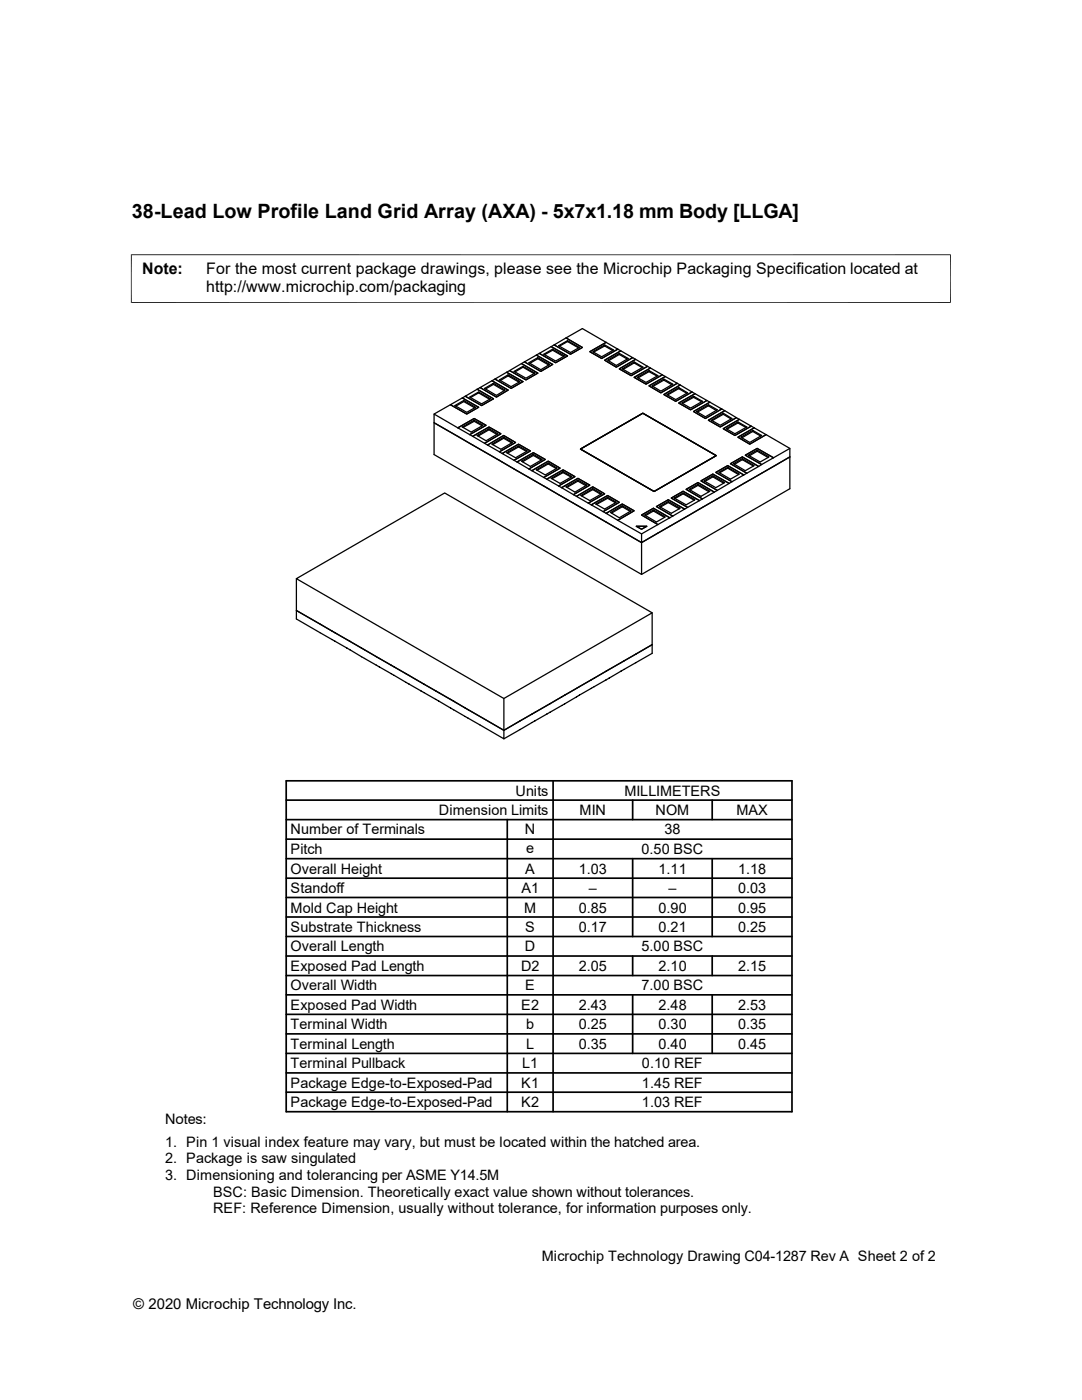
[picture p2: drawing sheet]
<svg xmlns="http://www.w3.org/2000/svg" width="216mm" height="279mm" viewBox="0 0 216 279" stroke-linecap="round" stroke-linejoin="round" font-family="sans-serif">
<g fill="none" stroke="#000" stroke-width=".25">
<path d="M92.5 79.9l2.4 1.4-1.8 1-2.3-1.4 1.7-1v.2M92.8 79.1l2.4-1.4 3.3 1.9-2.4 1.3zM93.9 79.3l1.6-.9 2.2 1.3M95.5 78.2l2.4 1.4-1.8 1-2.4-1.4 1.8-1v.2M95.8 77.3l2.4-1.3 3.2 1.9-2.3 1.3zM96.9 77.6l1.6-.9 2.1 1.3M98.5 76.5l2.3 1.4-1.7 1-2.4-1.4 1.8-1v.2M98.8 75.6l2.3-1.3 3.3 1.9-2.4 1.3zM99.8 75.9l1.6-.9 2.2 1.3M101.4 74.8l2.4 1.4-1.8 1-2.3-1.4 1.7-1v.2M101.7 74l2.4-1.4 3.2 1.9-2.4 1.3zM102.8 74.2l1.6-.9 2.2 1.2"/>
<path d="M104.4 73.1l2.3 1.4-1.8 1-2.3-1.4 1.8-1v.2M104.6 72.2l2.4-1.3 3.3 1.8-2.4 1.4zM105.7 72.5l1.6-.9 2.2 1.3M107.3 71.4l2.4 1.3-1.8 1.1-2.4-1.4 1.8-1v.2M107.6 70.5l2.4-1.3 3.2 1.8-2.3 1.4zM108.7 70.8l1.6-.9 2.2 1.3M110.3 69.7l2.3 1.3-1.7 1.1-2.4-1.4 1.8-1v.2M110.6 68.8l2.3-1.4 3.3 1.9-2.4 1.4zM111.6 69.1l1.6-.9 2.2 1.2M113.2 68l2.4 1.3-1.8 1.1-2.3-1.4 1.7-1v.2M117.7 70.2l3.2-1.9 2.4 1.4-3.2 1.8zM120.6 71.9l3.3-1.9 2.3 1.4-3.2 1.9z"/>
<path d="M120.6 68.8l-2.3 1.4 1.8 1 2.3-1.3-1.8-1.1v.2M122.2 69.9l-1.6-.9-2.2 1.3M123.6 73.6l3.2-1.9 2.4 1.4-3.3 1.9zM123.6 70.5l-2.4 1.4 1.8 1 2.3-1.4-1.7-1v.2M125.2 71.7l-1.6-1-2.2 1.3M126.5 75.3l3.3-1.9 2.4 1.4-3.3 1.9zM126.5 72.2l-2.3 1.4 1.7 1 2.4-1.3-1.8-1.1v.2M128.1 73.4l-1.6-1-2.1 1.3M129.5 77l3.3-1.9 2.3 1.4-3.2 1.9zM129.5 74l-2.4 1.3 1.8 1 2.4-1.3-1.8-1v.2M131.1 75.1l-1.6-.9-2.2 1.2M132.5 78.7l3.2-1.9 2.4 1.4-3.3 1.9z"/>
<path d="M132.5 75.6l-2.4 1.4 1.8 1.1 2.3-1.4-1.7-1.1v.3M134.1 76.8l-1.6-.9-2.2 1.2M135.4 77.3l-2.3 1.4 1.7 1.1 2.4-1.4-1.8-1.1v.3M137 78.5l-1.6-.9-2.2 1.2M138.4 79.1l-2.4 1.3 1.8 1 2.4-1.3-1.8-1v.2M86.6 82.6l3.3-1.8 3.2 1.8 2.4-1.3-3.3-1.9 .6-.3 3.3 1.8 2.4-1.3-3.3-1.9 .6-.4 3.3 1.9 2.3-1.3-3.2-1.9 .6-.4 3.2 1.9 2.4-1.3-3.3-1.9 .6-.3 3.2 1.8 2.4-1.3-3.2-1.9 .5-.4 3.3 1.9 2.4-1.4-3.3-1.8 .6-.4 3.3 1.9 2.3-1.4-3.2-1.8 .6-.4 3.2 1.9 2.4-1.4-3.3-1.9 3.3-1.8 4.7 2.7-3.2 1.9 2.4 1.3 3.2-1.8 .6 .3-3.3 1.9 2.4 1.4 3.2-1.9 .6 .3-3.2 1.9 2.3 1.4 3.3-1.9 .6 .3-3.3 1.9 2.4 1.4 3.3-1.9 .6 .3-3.3 1.9 2.4 1.4 3.2-1.9 .6 .3-3.2 1.9 2.3 1.4 3.3-1.9 .6 .4-3.3 1.8 2.4 1.4 3.3-1.9 .5 .4-3.2 1.8 2.4 1.4 3.2-1.9 .6 .4-3.2 1.9 2.3 1.3 3.2-1.8 .6 .3-3.2 1.9 2.3 1.3 3.3-1.9 .6 .4-3.3 1.8 2.4 1.4 3.3-1.9 4.7 2.8v1.7M86.6 84.4l41.4 23.9 29.6-17.1v6.3l-29.6 17.1-41.4-23.9zM89.9 80.8l2.3-1.4 3.3 1.9-2.4 1.3zM90.9 81.1l1.6-1 2.2 1.3M91.4 85.4l3.2-1.9 2.4 1.4-3.3 1.8zM94.3 87.1l3.3-1.9 2.3 1.4-3.2 1.9zM94.6 83.9l1.8 1-2.4 1.3-1.8-1 2.4-1.3v.2"/>
<path d="M96.2 85l-1.6-.9-2.2 1.2M97.3 88.8l3.2-1.9 2.4 1.4-3.2 1.9zM97.6 85.6l1.8 1-2.4 1.4-1.8-1.1 2.4-1.3v.2M99.1 86.7l-1.5-.9-2.2 1.2M100.2 90.5l3.3-1.9 2.3 1.4-3.2 1.9zM100.5 87.2l1.8 1.1-2.4 1.4-1.7-1.1 2.3-1.4v.3M102.1 88.4l-1.6-.9-2.2 1.2M103.2 92.2l3.2-1.9 2.4 1.4-3.3 1.9zM103.5 89l1.7 1-2.3 1.4-1.8-1.1 2.4-1.3v.2M105.1 90.1l-1.6-.9-2.2 1.2M106.1 93.9l3.3-1.9 2.4 1.4-3.3 1.9zM106.4 90.7l1.8 1-2.4 1.4-1.7-1.1 2.3-1.3v.2"/>
<path d="M108 91.8l-1.6-.9-2.1 1.3M109.1 95.6l3.3-1.8 2.3 1.3-3.2 1.9zM109.4 92.4l1.8 1-2.4 1.4-1.8-1 2.4-1.4v.2M111 93.5l-1.6-.9-2.2 1.3M112.1 97.3l3.2-1.8 2.4 1.3-3.3 1.9zM112.4 94.1l1.7 1-2.3 1.4-1.8-1 2.4-1.4v.2M114 95.2l-1.6-.9-2.2 1.2M115 99.1l3.3-1.9 2.3 1.4-3.2 1.8zM115.3 95.8l1.8 1-2.4 1.4-1.8-1 2.4-1.4v.2M115.8 89.6l12.5-7.1 14.6 8.4-12.4 7.2zM116.9 96.9l-1.6-.9-2.2 1.3M118.3 97.5l1.8 1.1-2.4 1.3-1.8-1 2.4-1.4v.2"/>
<path d="M119.8 98.6l-1.5-.9-2.2 1.3M121.2 99.2l1.8 1-2.4 1.4-1.7-1 2.3-1.4v.2M133.9 99.4l2.4-1.4 3.3 1.9-2.4 1.4zM134.7 99.5l1.6-.9 2.2 1.2M135.4 80.4l3.3-1.8 2.4 1.3-3.3 1.9zM136.3 98.4l-1.8 1 2.4 1.4 1.8-1.1-2.4-1.3v.2M136.9 97.7l2.4-1.4 3.2 1.9-2.3 1.4zM137.7 97.8l1.6-.9 2.1 1.2M138.4 82.1l3.2-1.8 2.4 1.3-3.2 1.9zM139.3 96.6l-1.8 1.1 2.4 1.4 1.7-1.1-2.3-1.4v.3M139.9 96l2.3-1.4 3.3 1.9-2.4 1.4zM140 80.2l-1.6-.9-2.2 1.2"/>
<path d="M140.6 96.1l1.6-.9 2.2 1.2M141.4 83.9l3.2-1.9 2.3 1.4-3.2 1.8zM141.4 80.8l-2.4 1.3 1.8 1.1 2.3-1.4-1.7-1v.2M142.2 95l-1.7 1 2.3 1.3 1.8-1-2.4-1.3v.2M142.8 94.3l2.4-1.4 3.2 1.9-2.4 1.3zM142.9 81.9l-1.5-.9-2.3 1.3M143.6 94.4l1.6-1 2.2 1.3M144.3 85.6l3.2-1.9 2.4 1.3-3.3 1.9zM144.3 82.5l-2.4 1.4 1.8 1 2.3-1.4-1.7-1v.2M145.2 93.3l-1.8 1 2.4 1.3 1.7-1-2.3-1.3v.1M145.8 92.5l2.3-1.3 3.3 1.9-2.4 1.3zM145.9 83.6l-1.6-.9-2.2 1.2"/>
<path d="M146.6 92.7l1.5-1 2.2 1.3M147.2 87.2l3.3-1.8 2.4 1.3-3.3 1.9zM147.2 84.2l-2.3 1.4 1.7 1 2.4-1.4-1.8-1v.2M148.1 91.5l-1.8 1 2.4 1.4 1.8-1-2.4-1.4v.2M148.7 90.8l2.4-1.3 3.2 1.9-2.3 1.3zM148.8 85.3l-1.6-.9-2.1 1.2M149.5 91l1.6-1 2.2 1.3M150.2 85.9l-2.4 1.3 1.8 1.1 2.4-1.4-1.8-1v.2M151.1 89.8l-1.8 1 2.4 1.4 1.8-1-2.4-1.4v.2M151.8 87l-1.6-.9-2.2 1.3M157.6 89.5l-3.3 1.9-3.2-1.9-2.4 1.3 3.3 1.9-.6 .4-3.3-1.9-2.3 1.3 3.2 1.9-.6 .4-3.2-1.9-2.4 1.4 3.2 1.8-.5 .4-3.3-1.9-2.3 1.4 3.2 1.9-.6 .3-3.2-1.9-2.4 1.4 3.3 1.9-.6 .3-3.3-1.9-2.4 1.4 3.3 1.9-.6 .3-3.3-1.9-2.3 1.4 3.2 1.9-.6 .3-3.2-1.9-2.4 1.4 3.3 1.9-3.3 1.9v1.7l29.6-17.1M59.1 115.5l29.6-17.1 41.4 23.9-29.6 17.1z"/>
<path d="M59.1 115.5v6.3l41.4 24 29.6-17.1v-6.4M118 100.8l3.2-1.9 2.4 1.3-3.2 1.9zM120.9 102.4l3.3-1.8 2.3 1.3-3.2 1.9zM122.8 100.3l-1.6-.9-2.2 1.3M124.2 100.9l1.7 1-2.3 1.4-1.8-1 2.4-1.4v.2M125.8 102.1l-1.6-1-2.2 1.3M127 105h2.1l-1.1 .6zM128 102.8l2.4-1.4 3.2 1.9-2.3 1.4zM128 106.6l-4.7-2.8 3.2-1.9-2.3-1.3-3.3 1.8-.5-.3 3.2-1.9-2.4-1.3-3.2 1.9-.6-.4 3.2-1.8-2.3-1.4-3.3 1.9-.6-.4 3.3-1.9-2.4-1.3-3.2 1.8-.6-.3 3.2-1.9-2.3-1.3-3.3 1.8-.6-.3 3.3-1.9-2.4-1.4-3.3 1.9-.6-.3 3.3-1.9-2.4-1.4-3.2 1.9-.6-.3 3.2-1.9-2.3-1.4-3.3 1.9-.5-.3 3.2-1.9-2.4-1.4-3.2 1.9-.6-.3 3.2-1.9-2.3-1.4-3.3 1.9-.6-.4 3.3-1.8-2.4-1.4-3.2 1.9-4.8-2.8v1.8l41.4 23.9v6.3M128.8 102.9l1.6-.9 2.2 1.3M130.4 101.8l-1.8 1 2.4 1.4 1.8-1-2.4-1.4v.2M131 101.1l2.3-1.4 3.3 1.9-2.4 1.4z"/>
<path d="M131.7 101.2l1.6-.9 2.3 1.3M133.3 100.1l-1.7 1 2.3 1.3 1.8-1-2.4-1.3v.2M59.1 121.8l41.4 24v1.6l-41.4-23.9zM100.5 139.4v6.4l29.6-17.1v1.7l-29.6 17"/>
</g>
<path d="M26.1 50.8h163.6M26.2 50.8v9.7M189.7 50.8v9.7M26.1 60.4h163.6" fill="none" stroke="#000" stroke-width=".2"/>
<g fill="none" stroke="#000" stroke-width=".34">
<path d="M57.1 159.7h100.9M57.1 155.8h100.9v66.1h-100.9zM110.4 155.8v66.1M126.2 159.7v3.9M142.1 159.7v3.9M57.1 175.3h100.9M57.1 171.4h100.9M57.1 167.5h100.9M57.1 163.6h100.9M57.1 179.1h100.9M101.2 163.6v58.3M126.2 171.4v15.5"/>
<path d="M142.1 171.4v15.5M57.1 190.8h100.9M57.1 183h100.9M57.1 198.5h100.9M57.1 194.7h100.9M57.1 186.9h100.9M126.2 190.8v3.9M126.2 198.5v11.7M142.1 190.8v3.9M142.1 198.5v11.7M57.1 206.3h100.9M57.1 202.4h100.9"/>
<path d="M57.1 210.2h100.9M57.1 214.1h100.9M57.1 218h100.9"/>
</g>
<text font-size="3.9" x="26.3" y="43.5">38-Lead Low Profile Land Grid Array (AXA) - 5x7x1.18 mm Body [LLGA]</text>
<g font-size="3.2">
<text x="28.4" y="54.6">Note:</text>
<text x="41.1" y="54.6">For the most current package drawings, please see the Microchip Packaging Specification located at</text>
<text x="41.1" y="58.3">http://www.microchip.com/packaging</text>
</g>
<text font-size="3" x="26.6" y="261.3">© 2020 Microchip Technology Inc.</text>
<g font-size="2.9">
<text x="102.9" y="158.8">Units</text>
<text x="124.6" y="158.8">MILLIMETERS</text>
<text x="58" y="166.5">Number of Terminals</text>
<text x="87.5" y="162.7">Dimension Limits</text>
<text x="104.7" y="166.5">N</text>
<text x="115.7" y="162.7">MIN</text>
<text x="130.8" y="162.7">NOM</text>
<text x="132.6" y="166.5">38</text>
<text x="146.9" y="162.7">MAX</text>
<text x="58" y="170.4">Pitch</text>
<text x="105" y="170.2">e</text>
<text x="128" y="170.4">0.50 BSC</text>
<text x="58" y="174.3">Overall Height</text>
<text x="58" y="178.2">Standoff</text>
<text x="104.1" y="178.2">A1</text>
<text x="104.8" y="174.3">A</text>
<text x="115.5" y="174.3">1.03</text>
<text x="117.5" y="178.2">–</text>
<text x="131.4" y="174.3">1.11</text>
<text x="133.4" y="178.2">–</text>
<text x="147.3" y="174.3">1.18</text>
<text x="147.3" y="178.2">0.03</text>
<text x="58" y="182.1">Mold Cap Height</text>
<text x="58" y="186">Substrate Thickness</text>
<text x="104.6" y="182.1">M</text>
<text x="104.8" y="186">S</text>
<text x="115.5" y="182.1">0.85</text>
<text x="115.5" y="186">0.17</text>
<text x="131.4" y="182.1">0.90</text>
<text x="131.4" y="186">0.21</text>
<text x="147.3" y="182.1">0.95</text>
<text x="147.3" y="186">0.25</text>
<text x="58" y="189.9">Overall Length</text>
<text x="104.7" y="189.9">D</text>
<text x="128" y="189.9">5.00 BSC</text>
<text x="58" y="197.7">Overall Width</text>
<text x="58" y="193.8">Exposed Pad Length</text>
<text x="104" y="193.8">D2</text>
<text x="104.8" y="197.7">E</text>
<text x="115.5" y="193.8">2.05</text>
<text x="128" y="197.7">7.00 BSC</text>
<text x="131.4" y="193.8">2.10</text>
<text x="147.3" y="193.8">2.15</text>
<text x="58" y="201.5">Exposed Pad Width</text>
<text x="104" y="201.5">E2</text>
<text x="115.5" y="201.5">2.43</text>
<text x="131.4" y="201.5">2.48</text>
<text x="147.3" y="201.5">2.53</text>
<text x="58" y="205.4">Terminal Width</text>
<text x="58" y="209.3">Terminal Length</text>
<text x="105" y="205.4">b</text>
<text x="105" y="209.3">L</text>
<text x="115.5" y="209.3">0.35</text>
<text x="115.5" y="205.4">0.25</text>
<text x="131.4" y="205.4">0.30</text>
<text x="131.4" y="209.3">0.40</text>
<text x="147.3" y="209.3">0.45</text>
<text x="147.3" y="205.4">0.35</text>
<text x="58" y="213.2">Terminal Pullback</text>
<text x="104.2" y="213.2">L1</text>
<text x="128.1" y="213.2">0.10 REF</text>
<text x="58" y="217.1">Package Edge-to-Exposed-Pad</text>
<text x="58" y="221">Package Edge-to-Exposed-Pad</text>
<text x="104" y="217.1">K1</text>
<text x="104" y="221">K2</text>
<text x="128.1" y="217.1">1.45 REF</text>
<text x="128.1" y="221">1.03 REF</text>
<text x="32.9" y="224.3">Notes:</text>
<text x="32.9" y="228.9">1. Pin 1 visual index feature may vary, but must be located within the hatched area.</text>
<text x="32.9" y="232.2">2. Package is saw singulated</text>
<text x="32.9" y="235.5">3. Dimensioning and tolerancing per ASME Y14.5M</text>
<text x="42.5" y="238.8">BSC: Basic Dimension. Theoretically exact value shown without tolerances.</text>
<text x="42.5" y="242.1">REF: Reference Dimension, usually without tolerance, for information purposes only.</text>
<text x="108.1" y="251.6">Microchip Technology Drawing C04-1287 Rev A Sheet 2 of 2</text>
</g>
</svg>
